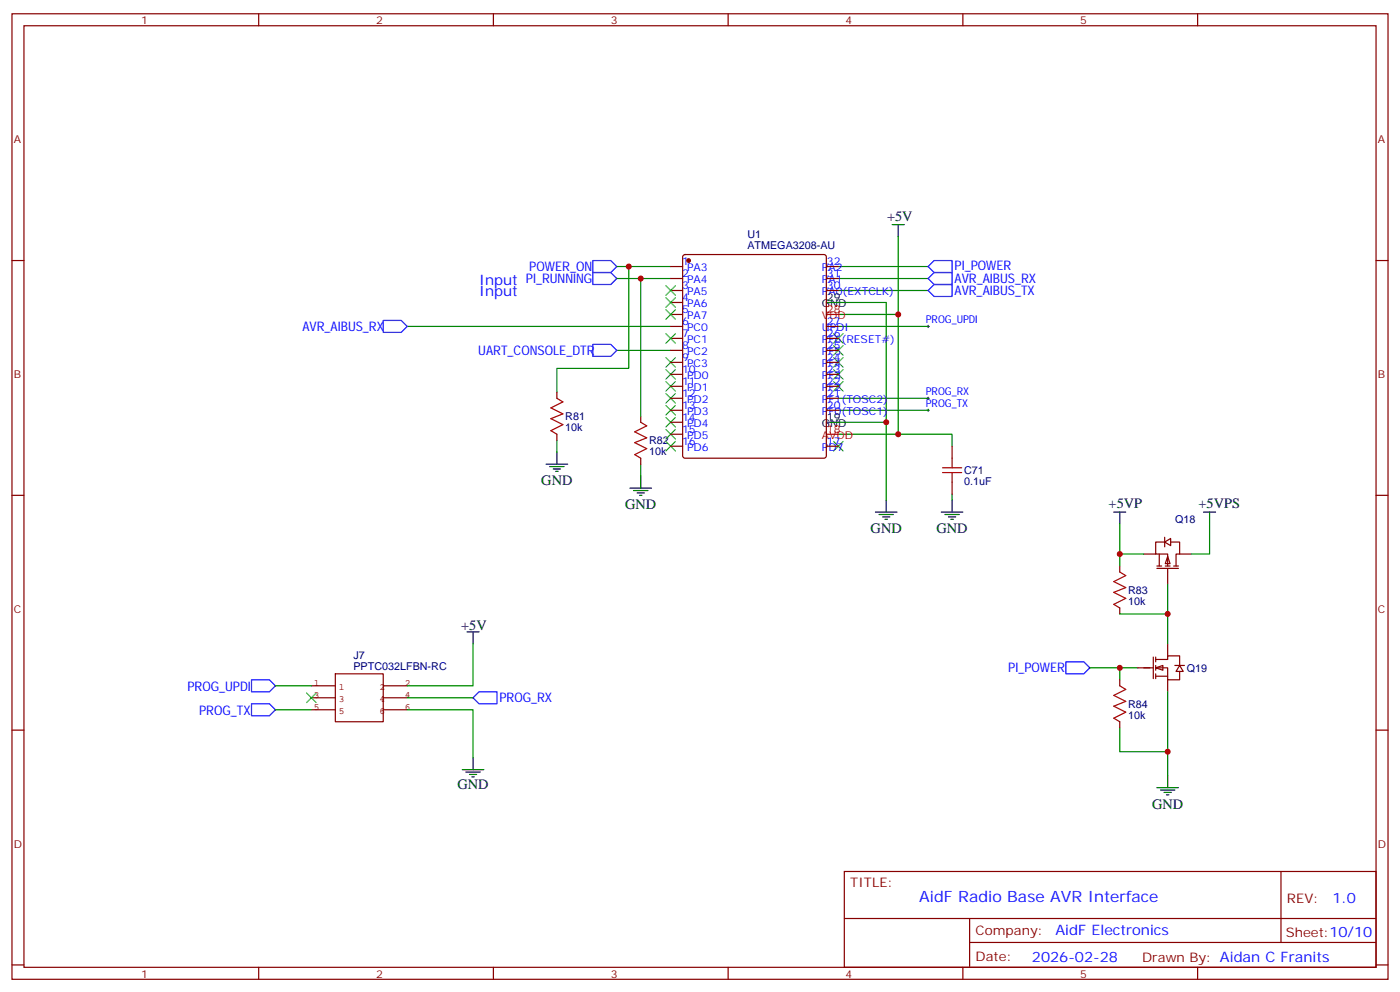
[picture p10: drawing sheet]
<svg xmlns="http://www.w3.org/2000/svg" width="412mm" height="292mm" viewBox="0 0 412 292" stroke-linecap="round" stroke-linejoin="round" font-family="sans-serif">
<g fill="none" stroke="#870000" stroke-width=".35">
<path d="M3.5 4.1h405.4v284.3h-405.4zM7.1 7.6h398.2v277.3h-398.2zM76.2 4.1v3.5M145.3 4.1v3.5M214.5 4.1v3.5M283.6 4.1v3.5M352.8 4.1v3.5M3.5 76.7h3.6M197.6 78.5h3.5M201.3 75.2l.5-.2h40.9l.5 .2 .2 .5v58.5l-.2 .5-.5 .2h-40.9l-.5-.2-.2-.5v-58.5zM243.4 78.5h3.5M405.3 76.7h3.6"/>
<path d="M197.6 82h3.5M197.6 85.5h3.5M197.6 96.1h3.5M197.6 99.7h3.5M197.6 92.6h3.5M197.6 89.1h3.5M243.4 82h3.5M243.4 85.5h3.5M243.4 96.1h3.5M243.4 99.7h3.5M164 115.5v1.8M197.6 103.2h3.5"/>
<path d="M197.6 106.7h3.5M197.6 110.2h3.5M197.6 113.8h3.5M197.6 117.3h3.5M243.4 103.2h3.5M243.4 106.7h3.5M243.4 110.2h3.5M243.4 113.8h3.5M243.4 117.3h3.5M164 127.9v1.7M188.7 122.6v1.8M188.7 134.9v1.8"/>
<path d="M197.6 120.8h3.5M197.6 131.4h3.5M197.6 127.9h3.5M197.6 124.4h3.5M243.4 120.8h3.5M243.4 131.4h3.5M280.5 131.4v3.5M3.5 145.9h3.6M280.5 142v3.5M342.9 159.6h-2.5v3.6h3.6v3.5M344.7 159.6h2.8v3.6h-1.1v3.5M405.3 145.9h3.6"/>
<path d="M336.9 163.2h3.5M340.8 167.4h6.3M340.8 166.7h1.4M341.5 163.2v3.5M343.3 166.7h1.4M344 163.9l.7 2.1h-1.4zM344 167.4v4.6M345.7 166.7h1.4M347.5 163.2h3.5M3.5 215h3.6M329.8 200.2v1.8M329.8 212.5v1.8"/>
<path d="M405.3 215h3.6M248.7 256.6h156.6v28.3h-156.6zM377.3 256.7v20.8M248.7 270.5h156.5M285.6 277.5h119.6M285.6 270.5v14.1M3.5 284.2h3.6M76.2 284.9v3.5M145.3 284.9v3.5M214.5 284.9v3.5M283.6 284.9v3.5M352.8 284.9v3.5"/>
<path d="M405.3 284.2h3.6"/>
</g>
<path d="M98.8 198.4h14.1v14.1h-14.1zM91.7 202h7.1M91.7 205.5h7.1M91.7 209h7.1M112.9 202h7M112.9 205.5h7M112.9 209h7" fill="none" stroke="#850000" stroke-width=".35"/>
<path d="M174.6 76.7h5.3l1.8 1.8-1.8 1.8h-5.3zM275.2 76.7h5.3v3.6h-5.3l-1.8-1.8zM112.9 94.4h5.3l1.7 1.7-1.7 1.8h-5.3zM174.6 80.3h5.3l1.8 1.7-1.8 1.8h-5.3zM273.4 82l1.8-1.7h5.3v3.5h-5.3zM275.2 83.8h5.3v3.5h-5.3l-1.8-1.8zM174.6 101.4h5.3l1.8 1.8-1.8 1.8h-5.3zM314 194.9h5.3l1.7 1.8-1.7 1.7h-5.3zM74.1 200.2h5.3l1.7 1.8-1.7 1.7h-5.3zM74.1 207.3h5.3l1.7 1.7-1.7 1.8h-5.3zM141.1 203.7h5.3v3.6h-5.3l-1.8-1.8z" fill="none" stroke="#00f" stroke-width=".35"/>
<g fill="none" stroke="#008700" stroke-width=".35">
<path d="M181.7 78.5h15.9M185.2 78.5v30h-21.2v7M246.9 78.5h26.5M264.6 69.7v22.9h-17.7M119.9 96.1h77.7M181.7 82h15.9M188.7 82v40.6M246.9 89.1h14.2v58.2M246.9 96.1h26.5M246.9 82h26.5M246.9 85.5h26.5M264.6 92.6v35.3h-17.7"/>
<path d="M181.7 103.2h15.9M246.9 117.3h26.5M164 129.6v3.6M188.7 136.7v3.5M246.9 120.8h26.5M246.9 124.4h14.2M264.6 127.9h15.9v3.5M280.5 145.5v1.8M139.3 189.6v12.4h-19.4M321 196.7h14.1M329.8 196.7v3.5M81.1 202h10.6"/>
<path d="M81.1 209h10.6M119.9 209h19.4v14.1M119.9 205.5h19.4M329.8 214.3v7.1h14.2"/>
</g>
<g fill="none" stroke="#000" stroke-width=".35">
<path d="M262.8 66.1h3.5M264.6 66.1v3.6M243.4 89.1h3.5M160.9 136.7h6.3M161.9 137.4h4.3M163 138.1h2.1M163.7 138.8h.7M164 133.2v3.5M243.4 124.4h3.5M185.6 143.8h6.3M186.6 144.5h4.3M187.7 145.2h2.1"/>
<path d="M188.4 145.9h.7M188.7 140.2v3.6M257.9 150.8h6.3M258.9 151.5h4.3M260 152.2h2.1M260.7 152.9h.7M261.1 147.3v3.5M277.3 150.8h6.3M278.3 151.5h4.3M279.4 152.2h2.1M280.1 152.9h.7M280.5 147.3v3.5"/>
<path d="M137.6 186.1h3.5M139.3 186.1v3.5M136.2 226.7h6.3M137.2 227.4h4.3M138.3 228.1h2.1M139 228.8h.7M139.3 223.1v3.6"/>
</g>
<g fill="none" stroke="#3c3" stroke-width=".35">
<path d="M196.1 84.1l2.9 2.9M196.1 91.2l2.9 2.8M196.1 87.7l2.9 2.8M196.1 98.2l2.9 2.9M199 98.2l-2.9 2.9M199 84.1l-2.9 2.9M199 91.2l-2.9 2.8M199 87.7l-2.9 2.8M245.5 98.2l2.9 2.9M248.4 98.2l-2.9 2.9M196.1 119.4l2.9 2.8M196.1 115.9l2.9 2.8"/>
<path d="M196.1 112.4l2.9 2.8M196.1 108.8l2.9 2.9M196.1 105.3l2.9 2.8M199 119.4l-2.9 2.8M199 115.9l-2.9 2.8M199 112.4l-2.9 2.8M199 108.8l-2.9 2.9M199 105.3l-2.9 2.8M245.5 112.4l2.9 2.8M245.5 108.8l2.9 2.9M245.5 105.3l2.9 2.8M245.5 101.8l2.9 2.8"/>
<path d="M248.4 112.4l-2.9 2.8M248.4 108.8l-2.9 2.9M248.4 105.3l-2.9 2.8M248.4 101.8l-2.9 2.8M196.1 130l2.9 2.8M196.1 126.5l2.9 2.8M196.1 122.9l2.9 2.9M199 130l-2.9 2.8M199 126.5l-2.9 2.8M199 122.9l-2.9 2.9M245.5 130l2.9 2.8M248.4 130l-2.9 2.8"/>
<path d="M90.3 204.1l2.8 2.8M93.1 204.1l-2.8 2.8"/>
</g>
<path d="M164 117.3l1.8 1.1-3.5 1.7 3.5 1.8-3.5 1.4 3.5 1.8-3.5 1.7 1.7 1.1M188.7 124.4l1.8 1-3.5 1.8 3.5 1.7-3.5 1.5 3.5 1.7-3.5 1.8 1.7 1M277.6 139.2h5.7M277.6 137.8h5.7M280.5 134.9v2.9M280.5 139.2v2.8M329.8 202l1.8 1-3.5 1.8 3.5 1.8-3.5 1.4 3.5 1.7-3.5 1.8 1.7 1" fill="none" stroke="#a10000" stroke-width=".35"/>
<path d="M273 96.1h.8M273.4 95.8v.7M273 117.3h.8M273.4 116.9v.8M273 120.8h.8M273.4 120.5v.7" fill="none" stroke="#000" stroke-width=".29"/>
<path d="M243.4 92.6h3.5M243.4 127.9h3.5" fill="none" stroke="#f00" stroke-width=".35"/>
<circle cx="202.8" cy="76.7" r=".53" fill="#870000" stroke="#870000" stroke-width=".35"/>
<path d="M343.1 159.6l1.7-1v2.1z" fill="#fff" stroke="#870000" stroke-width=".35"/>
<path d="M343.1 158.2v2.8" fill="none" stroke="#870000" stroke-width=".35"/>
<g fill="#fff" stroke="#870000" stroke-width=".35">
<path d="M340.4 196.7l2.1-.7v1.4z"/>
<path d="M347.5 196l1 1.7h-2.1z"/>
</g>
<g fill="none" stroke="#870000" stroke-width=".35">
<path d="M329.8 166.7v1.8M329.8 179v1.8M335.1 196.7h4.6M339.7 193.5v6.3M340.4 194.2h3.6v-1.1h3.5v2.9M340.4 196.7h3.6v3.5h3.5v-2.5M340.4 199.1h3.6M340.4 193.5v1.4M340.4 196v1.4M340.4 198.4v1.4M344 189.6v3.5M346.1 196h2.8"/>
<path d="M344 200.2v3.5"/>
</g>
<path d="M329.8 168.5l1.8 1-3.5 1.8 3.5 1.7-3.5 1.4 3.5 1.8-3.5 1.8 1.7 1" fill="none" stroke="#a10000" stroke-width=".35"/>
<path d="M328.1 150.8h3.5M329.8 150.8v3.5M354.5 150.8h3.6M356.3 150.8v3.5M340.8 232h6.3M341.8 232.7h4.3M342.9 233.4h2.1M343.6 234.1h.7M344 228.4v3.6" fill="none" stroke="#000" stroke-width=".35"/>
<path d="M329.8 154.3v8.9h7.1M356.3 154.3v8.9h-5.3M329.8 163.2v3.5M344 172v8.8h-14.2M344 180.8v8.8M344 203.7v24.7" fill="none" stroke="#008700" stroke-width=".35"/>
<g fill="#c00">
<circle cx="188.7" cy="82" r=".88"/>
<circle cx="264.6" cy="127.9" r=".88"/>
<circle cx="261.1" cy="124.4" r=".88"/>
<circle cx="264.6" cy="92.6" r=".88"/>
<circle cx="185.2" cy="78.5" r=".88"/>
<circle cx="344" cy="221.4" r=".88"/>
<circle cx="329.8" cy="196.7" r=".88"/>
<circle cx="329.8" cy="163.2" r=".88"/>
<circle cx="344" cy="180.8" r=".88"/>
</g>
<text font-size="4.6" fill="#00f" x="270.8" y="265.7">AidF Radio Base AVR Interface</text>
<g font-size="4.2">
<text x="261.3" y="65">+5V</text>
<text x="159.5" y="142.9">GND</text>
<text x="184.1" y="149.9">GND</text>
<text x="326.6" y="149.7">+5VP</text>
<text x="353" y="149.7">+5VPS</text>
<text x="256.5" y="157">GND</text>
<text x="275.9" y="157">GND</text>
<text x="135.8" y="185.4">+5V</text>
<text x="134.8" y="232.3">GND</text>
<text x="339.4" y="238.1">GND</text>
</g>
<g font-size="4.2" fill="#00f">
<text x="141.1" y="83.8">Input PI_RUNNING</text>
<text x="141.1" y="87.3">Input</text>
<text x="392.5" y="265.9">1.0</text>
<text x="310.9" y="275.5">AidF Electronics</text>
<text x="304" y="283.3">2026-02-28</text>
</g>
<g font-size="3.9" fill="#00f">
<text x="155.9" y="79.8">POWER_ON</text>
<text x="281.2" y="79.6">PI_POWER</text>
<text x="281.2" y="83.2">AVR_AIBUS_RX</text>
<text x="281.2" y="86.7">AVR_AIBUS_TX</text>
<text x="89.1" y="97.5">AVR_AIBUS_RX</text>
<text x="140.9" y="104.4">UART_CONSOLE_DTR</text>
<text x="297" y="198">PI_POWER</text>
<text x="55.2" y="203.4">PROG_UPDI</text>
<text x="147.1" y="206.8">PROG_RX</text>
<text x="58.6" y="210.4">PROG_TX</text>
</g>
<g font-size="3.9" fill="#800">
<text x="250.5" y="261.2">TITLE:</text>
<text x="379.1" y="265.9">REV:</text>
<text x="287.4" y="275.4">Company:</text>
<text x="378.7" y="276">Sheet:10/10</text>
<text x="287.4" y="283.1">Date:</text>
<text x="336.4" y="283.2">Drawn By: Aidan C Franits</text>
</g>
<g font-size="3.2" fill="#800">
<text x="41.6" y="7.1">1</text>
<text x="110.8" y="7.1">2</text>
<text x="179.9" y="7.1">3</text>
<text x="249.1" y="7.1">4</text>
<text x="318.2" y="7.1">5</text>
<text x="4.1" y="42.2">A</text>
<text x="405.9" y="42.2">A</text>
<text x="4.1" y="111.3">B</text>
<text x="405.9" y="111.3">B</text>
<text x="4.1" y="180.4">C</text>
<text x="405.9" y="180.4">C</text>
<text x="4.1" y="249.6">D</text>
<text x="405.9" y="249.6">D</text>
<text x="41.6" y="287.9">1</text>
<text x="110.8" y="287.9">2</text>
<text x="179.9" y="287.9">3</text>
<text x="249.1" y="287.9">4</text>
<text x="318.2" y="287.9">5</text>
</g>
<g font-size="3.2" fill="#000080">
<text x="220.1" y="70.1">U1</text>
<text x="220.1" y="73.4">ATMEGA3208-AU</text>
<text x="166.5" y="123.7">R81</text>
<text x="166.5" y="127">10k</text>
<text x="191.2" y="130.8">R82</text>
<text x="191.2" y="134">10k</text>
<text x="284" y="142.8">0.1uF</text>
<text x="284" y="139.6">C71</text>
<text x="346.2" y="153.9">Q18</text>
<text x="332.3" y="178.1">10k</text>
<text x="332.3" y="174.9">R83</text>
<text x="104.1" y="197.4">PPTC032LFBN-RC</text>
<text x="104.1" y="194.1">J7</text>
<text x="349.6" y="197.8">Q19</text>
<text x="332.3" y="208.4">R84</text>
<text x="332.3" y="211.6">10k</text>
</g>
<g font-size="3.2" fill="#00f">
<text x="200.9" y="81.7">2</text>
<text x="200.9" y="78.1">1</text>
<text x="202.4" y="83.4">PA4</text>
<text x="202.4" y="79.9">PA3</text>
<text x="242.1" y="79.9">PA2</text>
<text x="242.1" y="83.4">PA1</text>
<text x="243.6" y="78.1">32</text>
<text x="243.6" y="81.7">31</text>
<text x="200.9" y="88.7">4</text>
<text x="200.9" y="85.2">3</text>
<text x="202.4" y="87">PA5</text>
<text x="242.1" y="87">PA0(EXTCLK)</text>
<text x="243.6" y="85.2">30</text>
<text x="200.9" y="95.8">6</text>
<text x="200.9" y="92.3">5</text>
<text x="202.4" y="94">PA7</text>
<text x="202.4" y="90.5">PA6</text>
<text x="243.6" y="95.8">27</text>
<text x="272.7" y="95.3">PROG_UPDI</text>
<text x="200.9" y="99.3">7</text>
<text x="202.4" y="101.1">PC1</text>
<text x="202.4" y="97.5">PC0</text>
<text x="242.1" y="97.5">UPDI</text>
<text x="242.1" y="101.1">PF6(RESET#)</text>
<text x="243.6" y="99.3">26</text>
<text x="200.9" y="106.4">9</text>
<text x="200.9" y="102.8">8</text>
<text x="202.4" y="104.6">PC2</text>
<text x="242.1" y="104.6">PF5</text>
<text x="243.6" y="102.8">25</text>
<text x="243.6" y="106.4">24</text>
<text x="200.9" y="113.4">11</text>
<text x="200.9" y="109.9">10</text>
<text x="202.4" y="111.7">PD0</text>
<text x="202.4" y="108.1">PC3</text>
<text x="242.1" y="108.1">PF4</text>
<text x="242.1" y="111.7">PF3</text>
<text x="243.6" y="109.9">23</text>
<text x="243.6" y="113.4">22</text>
<text x="200.9" y="116.9">12</text>
<text x="202.4" y="118.7">PD2</text>
<text x="202.4" y="115.2">PD1</text>
<text x="242.1" y="115.2">PF2</text>
<text x="242.1" y="118.7">PF1(TOSC2)</text>
<text x="243.6" y="116.9">21</text>
<text x="272.7" y="119.9">PROG_TX</text>
<text x="272.7" y="116.4">PROG_RX</text>
<text x="200.9" y="124">14</text>
<text x="200.9" y="120.5">13</text>
<text x="202.4" y="125.8">PD4</text>
<text x="202.4" y="122.2">PD3</text>
<text x="242.1" y="122.2">PF0(TOSC1)</text>
<text x="243.6" y="120.5">20</text>
<text x="200.9" y="131.1">16</text>
<text x="200.9" y="127.5">15</text>
<text x="202.4" y="129.3">PD5</text>
<text x="243.6" y="131.1">17</text>
<text x="202.4" y="132.8">PD6</text>
<text x="242.1" y="132.8">PD7</text>
</g>
<g font-size="3.2">
<text x="243.6" y="88.7">29</text>
<text x="242.1" y="90.5">GND</text>
<text x="242.1" y="125.8">GND</text>
<text x="243.6" y="124">19</text>
</g>
<g font-size="3.2" fill="#f00">
<text x="242.1" y="94">VDD</text>
<text x="243.6" y="92.3">28</text>
<text x="242.1" y="129.3">AVDD</text>
<text x="243.6" y="127.5">18</text>
</g>
<g font-size="2.8" fill="#840000">
<text x="92.4" y="201.9">1</text>
<text x="99.8" y="203.3">1</text>
<text x="111.8" y="203.3">2</text>
<text x="119.2" y="201.9">2</text>
<text x="92.4" y="205.5">3</text>
<text x="92.4" y="209">5</text>
<text x="99.8" y="206.8">3</text>
<text x="111.8" y="206.8">4</text>
<text x="119.2" y="205.5">4</text>
<text x="119.2" y="209">6</text>
<text x="99.8" y="210.3">5</text>
<text x="111.8" y="210.3">6</text>
</g>
</svg>
